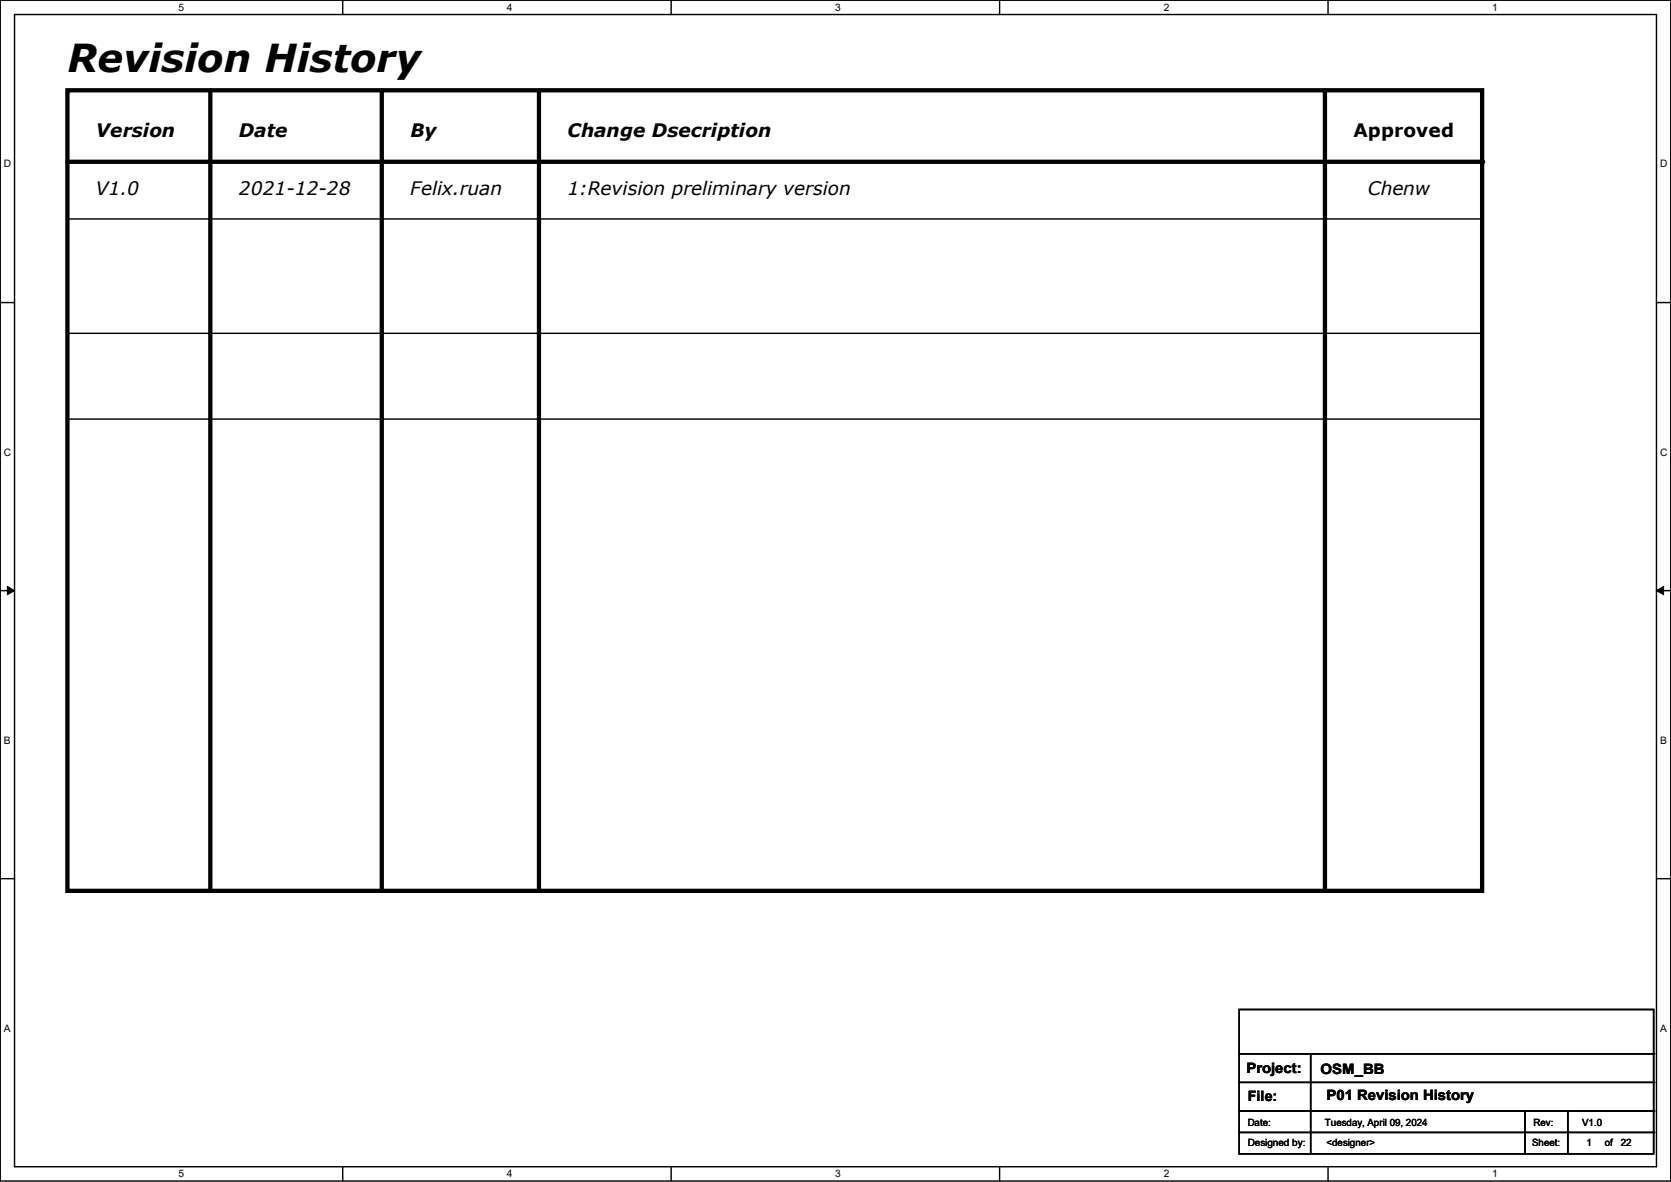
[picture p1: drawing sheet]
<svg xmlns="http://www.w3.org/2000/svg" width="297mm" height="210mm" viewBox="0 0 297 210" stroke-linecap="round" stroke-linejoin="round" font-family="sans-serif">
<path d="M0 0h297v209.8h-297zM2.6 2.6h291.8v204.7h-291.8z" fill="none" stroke="#000" stroke-width=".25"/>
<g fill="#fff">
<path d="M31.7 .3h1v2h-1z"/>
<path d="M31.7 207.6h1v1.9h-1z"/>
</g>
<path d="M60.9 0v2.6M60.9 207.3v2.5" fill="none" stroke="#000" stroke-width=".25"/>
<g fill="#fff">
<path d="M90.1 .3h1v2h-1z"/>
<path d="M90.1 207.6h1v1.9h-1z"/>
</g>
<path d="M119.3 0v2.6M119.3 207.3v2.5" fill="none" stroke="#000" stroke-width=".25"/>
<g fill="#fff">
<path d="M148.5 .3h.9v2h-.9z"/>
<path d="M148.5 207.6h.9v1.9h-.9z"/>
</g>
<path d="M177.7 0v2.6M177.7 207.3v2.5" fill="none" stroke="#000" stroke-width=".25"/>
<g fill="#fff">
<path d="M206.8 .3h1v2h-1z"/>
<path d="M206.8 207.6h1v1.9h-1z"/>
</g>
<path d="M236.1 0v2.6M236.1 207.3v2.5" fill="none" stroke="#000" stroke-width=".25"/>
<g fill="#fff">
<path d="M265.2 .3h1v2h-1z"/>
<path d="M265.2 207.6h1v1.9h-1z"/>
<path d="M.7 28.2h1.2v1.9h-1.2z"/>
<path d="M295.1 28.2h1.2v1.9h-1.2z"/>
<path d="M.7 79.3h1.2v2h-1.2z"/>
<path d="M295.1 79.3h1.2v2h-1.2z"/>
</g>
<path d="M0 53.8h2.6M294.4 53.8h2.6" fill="none" stroke="#000" stroke-width=".25"/>
<g fill="#fff">
<path d="M.7 130.5h1.2v2h-1.2z"/>
<path d="M295.1 130.5h1.1v2h-1.1z"/>
</g>
<path d="M0 104.9h2.6M294.4 104.9h2.6" fill="none" stroke="#000" stroke-width=".25"/>
<path d="M1.3 104.2l1.3 .7-1.3 .8zM294.4 104.9l1.3-.7v1.5z" fill="#000" stroke="#000" stroke-width=".18"/>
<g fill="#fff">
<path d="M.7 181.7h1.2v2h-1.2z"/>
<path d="M295.1 181.7h1.1v2h-1.1z"/>
</g>
<g fill="none" stroke="#000" stroke-width=".25">
<path d="M12 38.9h251.4M263.4 38.9h.1M12 59.2h251.4M263.4 59.2h.1M12 74.5h251.4M263.4 74.5h.1M0 156.1h2.6M294.4 156.1h2.6M220.3 179.4h73.6v25.6h-73.6zM220.3 187.2h73.6M220.3 192.3h73.6M220.3 197.4h73.6"/>
<path d="M233 187.2v17.8M271.1 197.4v7.6M278.7 197.4v7.6M293.9 187.2h.1M293.9 192.3h.1M293.9 197.4h.1M220.3 201.2h73.6M233 205h.1M271.1 205h.1M278.7 205h.1M293.9 201.2h.1"/>
</g>
<path d="M12 16h251.4v142.3h-251.4zM37.4 16v142.3M67.9 16v142.3M95.8 16v142.3M235.5 16v142.3M12 28.7h251.4" fill="none" stroke="#000" stroke-width=".76"/>
<g fill="#000">
<circle cx="263.4" cy="28.7" r=".38"/>
<circle cx="37.4" cy="158.3" r=".38"/>
<circle cx="67.9" cy="158.3" r=".38"/>
<circle cx="95.8" cy="158.3" r=".38"/>
<circle cx="235.5" cy="158.3" r=".38"/>
</g>
<text font-size="6.9" x="12" y="12.8">Revision History</text>
<g font-size="3.3">
<text x="17.1" y="24.4">Version</text>
<text x="42.5" y="24.4">Date</text>
<text x="72.9" y="24.4">By</text>
<text x="100.9" y="24.4">Change Dsecription</text>
<text x="240.6" y="24.4">Approved</text>
<text x="17.1" y="34.6">V1.0</text>
<text x="42.5" y="34.6">2021-12-28</text>
<text x="72.9" y="34.6">Felix.ruan</text>
<text x="100.9" y="34.6">1:Revision preliminary version</text>
<text x="243.1" y="34.6">Chenw</text>
</g>
<g font-size="2.5">
<text x="221.5" y="190.6">Project:</text>
<text x="234.7" y="190.9">OSM_BB</text>
<text x="221.8" y="195.7">File:</text>
<text x="235.8" y="195.5">P01 Revision History</text>
</g>
<g font-size="1.8">
<text x="31.7" y="1.9">5</text>
<text x="90.1" y="1.9">4</text>
<text x="148.5" y="1.9">3</text>
<text x="206.8" y="1.9">2</text>
<text x="265.2" y="1.9">1</text>
<text x=".7" y="29.8">D</text>
<text x="295.1" y="29.8">D</text>
<text x=".7" y="80.9">C</text>
<text x="295.1" y="80.9">C</text>
<text x=".7" y="132.1">B</text>
<text x="295.1" y="132.1">B</text>
<text x=".7" y="183.3">A</text>
<text x="295.1" y="183.3">A</text>
<text x="221.8" y="200">Date:</text>
<text x="221.8" y="203.6">Designed by:</text>
<text x="235.5" y="200">Tuesday, April 09, 2024</text>
<text x="235.7" y="203.6">&lt;designer&gt;</text>
<text x="272.3" y="203.6">Sheet:</text>
<text x="272.6" y="200">Rev:</text>
<text x="281.2" y="200">V1.0</text>
<text x="282" y="203.6">1</text>
<text x="285.2" y="203.6">of</text>
<text x="288.1" y="203.6">22</text>
<text x="31.7" y="209.2">5</text>
<text x="90.1" y="209.2">4</text>
<text x="148.5" y="209.2">3</text>
<text x="206.8" y="209.2">2</text>
<text x="265.2" y="209.2">1</text>
</g>
</svg>
